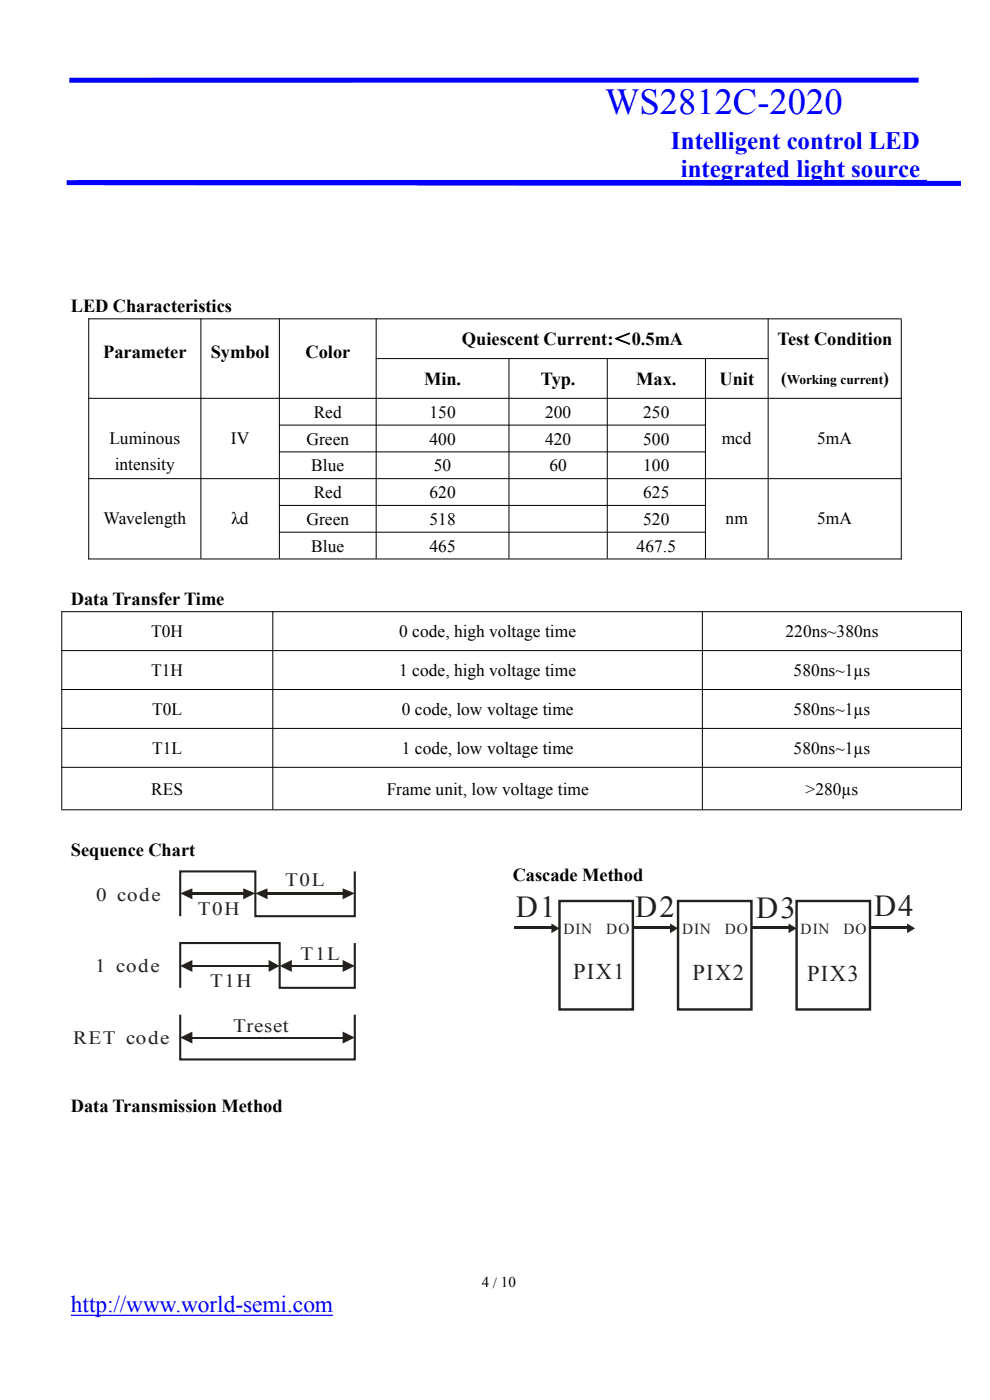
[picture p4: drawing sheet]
<svg xmlns="http://www.w3.org/2000/svg" width="210mm" height="297mm" viewBox="0 0 210 297" stroke-linecap="round" stroke-linejoin="round" font-family="sans-serif">
<path d="M15 279h55.6" fill="none" stroke="#00f" stroke-width=".25"/>
<g fill="#00f">
<path d="M16.5 38.2h180.2v1h-180.2z"/>
<path d="M14.7 16.5h180.2v1l-180.2 .1z"/>
<path d="M14.1 38.2l189.8 .2v1l-189.8-.1z"/>
</g>
<g fill="none" stroke="#000" stroke-width=".21">
<path d="M18.7 67.6h172.6M18.8 67.6v51.1M42.6 67.6v50.9M59.3 67.6v50.9M79.7 76.1h83.3M79.8 67.6v50.9M108 76v42.5M128.8 76v42.5M149.6 76v42.5M162.9 67.6v50.9M191.2 67.7v51M18.7 84.5h172.6"/>
<path d="M59.2 90.2h90.5M59.2 95.9h90.5M18.7 101.5h172.6M18.7 118.6h172.6M59.2 107.2h90.5M59.2 112.9h90.5M13 129.8h191M13 138h191M13.1 129.7v42M57.9 129.7v42M149 129.7v42M204 129.7v42"/>
<path d="M13 146.3h191M13 154.5h191M13 162.8h191M13 171.8h191"/>
</g>
<path d="M75.3 184.9v9.5h-21.1v-9.5h-16v9.5M38.2 215.3v9.5h37.1v-9.5M75.3 200.1v9.5h-16v-9.5h-21.1v9.5" fill="none" stroke="#24211d" stroke-width=".45"/>
<g fill="#24211d">
<path d="M38.2 189.5l2.6-1v2.3z"/>
<path d="M51.6 188.5l2.6 1-2.6 1.3z"/>
<path d="M59.3 204.9l2.6-1.2v2.5z"/>
</g>
<g fill="#24211d">
<path d="M40.6 189.3h5.1v.6h-5.1z"/>
<path d="M45.7 189.3h6.1v.6h-6.1z"/>
</g>
<path d="M61.7 204.9h5.1" fill="none" stroke="#24211d" stroke-width=".42"/>
<path d="M72.7 203.7l2.6 1.2-2.6 1.3z" fill="#24211d"/>
<path d="M66.8 204.9h6.1" fill="none" stroke="#24211d" stroke-width=".42"/>
<path d="M38.2 204.9l2.6-1.2v2.5z" fill="#24211d"/>
<path d="M40.6 204.9h8.2" fill="none" stroke="#24211d" stroke-width=".42"/>
<path d="M57 203.7l2.3 1.2-2.3 1.3z" fill="#24211d"/>
<path d="M48.8 204.9h8.4" fill="none" stroke="#24211d" stroke-width=".42"/>
<g fill="#24211d">
<path d="M54.2 189.5l2.5-1v2.3z"/>
<path d="M72.7 188.5l2.6 1-2.6 1.3z"/>
<path d="M38.2 220.1l2.6-1.3v2.6z"/>
</g>
<g fill="#24211d">
<path d="M56.5 189.3h8.2v.6h-8.2z"/>
<path d="M64.7 189.3h8.2v.6h-8.2z"/>
</g>
<path d="M40.6 220.1h24.1" fill="none" stroke="#24211d" stroke-width=".42"/>
<path d="M72.7 218.8l2.6 1.3-2.6 1.3z" fill="#24211d"/>
<path d="M64.7 220.1h8.2" fill="none" stroke="#24211d" stroke-width=".42"/>
<path d="M118.7 191.1h15.6v23.1h-15.6zM143.8 191.1h15.6v23.1h-15.6zM169 191.1h15.6v23.1h-15.6z" fill="none" stroke="#24211d" stroke-width=".51"/>
<g fill="#24211d">
<path d="M142.1 195.9l1.7 1-1.7 1.1z"/>
<path d="M167.3 195.9l1.7 1-1.7 1.1z"/>
<path d="M192.4 195.9l1.7 1-1.7 1.1z"/>
<path d="M117 195.9l1.7 1-1.7 1.1z"/>
</g>
<g fill="#24211d">
<path d="M134.3 196.6h7.8v.5h-7.8z"/>
<path d="M159.4 196.6h7.9v.5h-7.9z"/>
<path d="M184.6 196.6h7.8v.5h-7.8z"/>
<path d="M109.1 196.6h7.9v.5h-7.9z"/>
</g>
<text font-size="7.7" fill="#00f" x="128.4" y="24.2">WS2812C-2020</text>
<g font-size="6.5" fill="#24211d">
<text x="109.4" y="194.6">D1</text>
<text x="134.8" y="194.6">D2</text>
<text x="160.4" y="194.7">D3</text>
<text x="185.4" y="194.4">D4</text>
</g>
<g font-size="5.3" fill="#00f">
<text x="142.3" y="31.6">Intelligent control LED</text>
<text x="144.4" y="37.7">integrated light source</text>
</g>
<text font-size="5" fill="#00f" x="15" y="278.4">http://www.world-semi.com</text>
<g font-size="4.8" fill="#24211d">
<text x="121.6" y="207.7">PIX1</text>
<text x="146.9" y="207.8">PIX2</text>
<text x="171.2" y="208">PIX3</text>
</g>
<g font-size="4" fill="#24211d">
<text x="20.4" y="191.2">0 code</text>
<text x="60.5" y="188">T0L</text>
<text x="42" y="194.2">T0H</text>
<text x="63.8" y="203.7">T1L</text>
<text x="20.2" y="206.2">1 code</text>
<text x="44.6" y="209.4">T1H</text>
<text x="15.5" y="221.4">RET code</text>
<text x="49.5" y="218.8">Treset</text>
</g>
<g font-size="3.9">
<text x="15" y="66.2">LED Characteristics</text>
<text x="21.9" y="76">Parameter</text>
<text x="44.7" y="76">Symbol</text>
<text x="64.8" y="76">Color</text>
<text x="98" y="73.3">Quiescent Current:＜0.5mA</text>
<text x="164.9" y="73.3">Test Condition</text>
<text x="90" y="81.7">Min.</text>
<text x="114.7" y="81.7">Typ.</text>
<text x="135" y="81.7">Max.</text>
<text x="152.7" y="81.7">Unit</text>
<text x="15" y="128.3">Data Transfer Time</text>
<text x="15" y="181.5">Sequence Chart</text>
<text x="108.8" y="187">Cascade Method</text>
<text x="15" y="235.9">Data Transmission Method</text>
</g>
<g font-size="3.7">
<text x="165.7" y="81.4">(</text>
<text x="187.3" y="81.4">)</text>
<text x="66.5" y="88.7">Red</text>
<text x="91.1" y="88.7">150</text>
<text x="115.6" y="88.7">200</text>
<text x="136.4" y="88.7">250</text>
<text x="23.2" y="94.2">Luminous</text>
<text x="49" y="94.2">IV</text>
<text x="65" y="94.3">Green</text>
<text x="91.1" y="94.3">400</text>
<text x="115.6" y="94.3">420</text>
<text x="136.4" y="94.3">500</text>
<text x="153.1" y="94.2">mcd</text>
<text x="173.4" y="94.2">5mA</text>
<text x="24.3" y="99.7">intensity</text>
<text x="66" y="100">Blue</text>
<text x="92" y="100">50</text>
<text x="116.5" y="100">60</text>
<text x="136.4" y="100">100</text>
<text x="66.5" y="105.7">Red</text>
<text x="91.1" y="105.7">620</text>
<text x="136.4" y="105.7">625</text>
<text x="21.9" y="111.2">Wavelength</text>
<text x="49.1" y="111.2">λd</text>
<text x="65" y="111.4">Green</text>
<text x="91.1" y="111.4">518</text>
<text x="136.4" y="111.4">520</text>
<text x="153.9" y="111.2">nm</text>
<text x="173.4" y="111.2">5mA</text>
<text x="66" y="117.1">Blue</text>
<text x="91.1" y="117.1">465</text>
<text x="135" y="117.1">467.5</text>
<text x="32.1" y="135.2">T0H</text>
<text x="84.7" y="135.2">0 code, high voltage time</text>
<text x="166.6" y="135.2">220ns~380ns</text>
<text x="32.1" y="143.5">T1H</text>
<text x="84.7" y="143.5">1 code, high voltage time</text>
<text x="168.4" y="143.5">580ns~1µs</text>
<text x="32.3" y="151.7">T0L</text>
<text x="85.2" y="151.7">0 code, low voltage time</text>
<text x="168.4" y="151.7">580ns~1µs</text>
<text x="32.3" y="160">T1L</text>
<text x="85.2" y="160">1 code, low voltage time</text>
<text x="168.4" y="160">580ns~1µs</text>
<text x="32.1" y="168.6">RES</text>
<text x="82" y="168.6">Frame unit, low voltage time</text>
<text x="170.9" y="168.6">&gt;280µs</text>
</g>
<g font-size="3.2" fill="#24211d">
<text x="119.5" y="198.1">DIN</text>
<text x="128.6" y="198.1">DO</text>
<text x="144.7" y="198.1">DIN</text>
<text x="153.8" y="198.1">DO</text>
<text x="169.8" y="198.1">DIN</text>
<text x="178.9" y="198.1">DO</text>
</g>
<text font-size="3.2" x="102.2" y="273.1">4 / 10</text>
<text font-size="2.8" x="166.9" y="81.4">Working current</text>
</svg>
